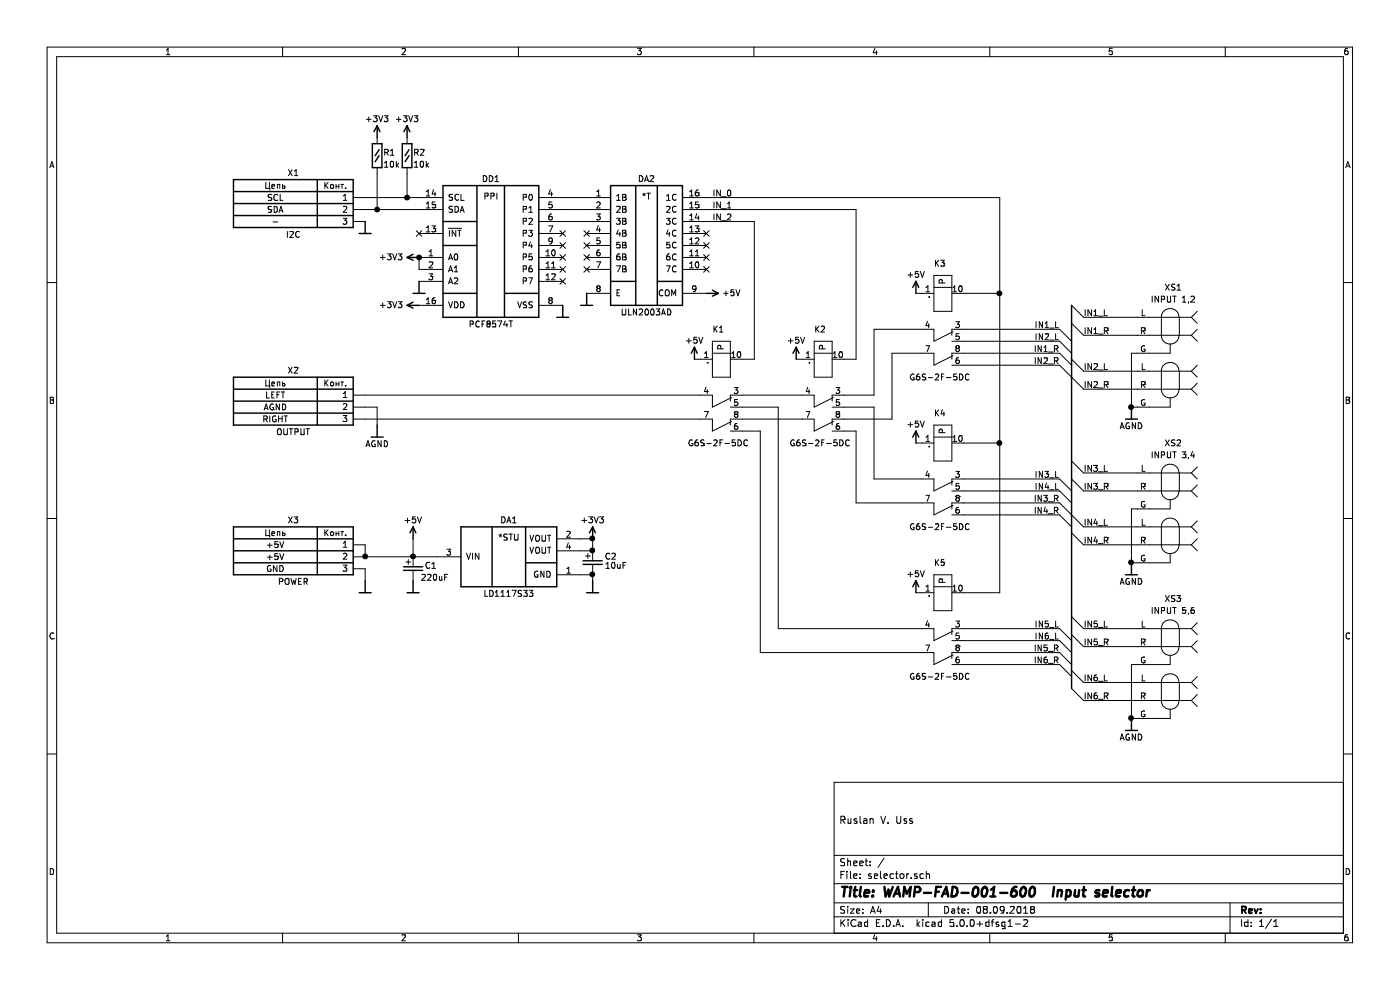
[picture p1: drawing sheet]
EESchema Schematic File Version 4
LIBS:selector-cache
EELAYER 26 0
EELAYER END
$Descr A4 11693 8268
encoding utf-8
Sheet 1 1
Title "WAMP-FAD-001-600  Input selector"
Date "08.09.2018"
Rev ""
Comp ""
Comment1 ""
Comment2 "Ruslan V. Uss"
Comment3 ""
Comment4 ""
$EndDescr
$Comp
L WAMP:ULN2003AD DA2
U 1 1
P 5400 1550
F 0 "DA2" H 5400 1580 50  0000 C BNN
F 1 "ULN2003AD" H 5400 520 50  0000 C TNN
F 2 "WAMP:SOIC127P600X175-16N" H 5400 1550 0   0001 C CNN
F 3 "http://www.ti.com/lit/ds/symlink/uln2003a.pdf" H 5400 1550 0   0001 C CNN
F 4 "*T" H 5400 1490 50  0000 C TNN "Function"
	1    5400 1550
	1    0    0    -1  
$EndComp
$Comp
L WAMP:PCF8574T DD1
U 1 1
P 4100 1550
F 0 "DD1" H 4100 1580 50  0000 C BNN
F 1 "PCF8574T" H 4100 420 50  0000 C TNN
F 2 "WAMP:SOIC127P940X245-16N" H 4100 1550 0   0001 C CNN
F 3 "" H 4100 1550 50  0001 C CNN
F 4 "PPI" H 4100 1490 50  0000 C TNN "Function"
	1    4100 1550
	1    0    0    -1  
$EndComp
Wire Wire Line
	8050 2750 8850 2750
Wire Wire Line
	8050 2850 8850 2850
Wire Wire Line
	8050 2950 8850 2950
Wire Wire Line
	8050 3050 8850 3050
Text Label 8850 2750 2    50   ~ 0
IN1_L
Text Label 8850 2850 2    50   ~ 0
IN2_L
Text Label 8850 2950 2    50   ~ 0
IN1_R
Text Label 8850 3050 2    50   ~ 0
IN2_R
Wire Wire Line
	8050 4000 8850 4000
Wire Wire Line
	8050 4100 8850 4100
Wire Wire Line
	8050 4200 8850 4200
Wire Wire Line
	8050 4300 8850 4300
Text Label 8850 4000 2    50   ~ 0
IN3_L
Text Label 8850 4100 2    50   ~ 0
IN4_L
Text Label 8850 4200 2    50   ~ 0
IN3_R
Text Label 8850 4300 2    50   ~ 0
IN4_R
Wire Wire Line
	8050 5250 8850 5250
Wire Wire Line
	8050 5350 8850 5350
Wire Wire Line
	8050 5450 8850 5450
Wire Wire Line
	8050 5550 8850 5550
Text Label 8850 5250 2    50   ~ 0
IN5_L
Text Label 8850 5350 2    50   ~ 0
IN6_L
Text Label 8850 5450 2    50   ~ 0
IN5_R
Text Label 8850 5550 2    50   ~ 0
IN6_R
Wire Wire Line
	8050 4950 8350 4950
Wire Wire Line
	8350 4950 8350 3700
Wire Wire Line
	8050 2450 8350 2450
Connection ~ 8350 2450
Wire Wire Line
	8050 3700 8350 3700
Connection ~ 8350 3700
Wire Wire Line
	8350 3700 8350 2450
Wire Wire Line
	7050 3500 7450 3500
Wire Wire Line
	7450 3500 7450 2950
Wire Wire Line
	7450 2950 7700 2950
Wire Wire Line
	7700 2750 7300 2750
Wire Wire Line
	7300 2750 7300 3300
Wire Wire Line
	7300 3300 7050 3300
Wire Wire Line
	7700 4000 7300 4000
Wire Wire Line
	7300 4000 7300 3400
Wire Wire Line
	7300 3400 7050 3400
Wire Wire Line
	7700 4200 7150 4200
Wire Wire Line
	7150 4200 7150 3600
Wire Wire Line
	7150 3600 7050 3600
Wire Wire Line
	6200 3300 6700 3300
Wire Wire Line
	7700 5450 6350 5450
Wire Wire Line
	6350 5450 6350 3600
Wire Wire Line
	6350 3600 6200 3600
Wire Wire Line
	7700 5250 6500 5250
Wire Wire Line
	6500 5250 6500 3400
Wire Wire Line
	6500 3400 6200 3400
$Comp
L WAMP:GND #PWR012
U 1 1
P 4900 2450
F 0 "#PWR012" H 4900 2480 50  0001 C BNN
F 1 "GND" H 4900 2320 50  0001 C TNN
F 2 "" H 4900 2450 0   0001 C CNN
F 3 "" H 4900 2450 50  0001 C CNN
	1    4900 2450
	1    0    0    -1  
$EndComp
$Comp
L WAMP:+5V #PWR016
U 1 1
P 5900 2450
F 0 "#PWR016" H 5900 2420 50  0001 C TNN
F 1 "+5V" V 5900 2580 50  0000 L CNN
F 2 "" H 5900 2450 0   0001 C CNN
F 3 "" H 5900 2450 50  0001 C CNN
	1    5900 2450
	0    1    -1   0   
$EndComp
Wire Wire Line
	8350 1650 5900 1650
Wire Wire Line
	8350 1650 8350 2450
Wire Wire Line
	7050 3000 7150 3000
Wire Wire Line
	7150 3000 7150 1750
Wire Wire Line
	7150 1750 5900 1750
Wire Wire Line
	6200 3000 6300 3000
Wire Wire Line
	6300 3000 6300 1850
Wire Wire Line
	6300 1850 5900 1850
Text Label 5950 1650 0    50   ~ 0
IN_0
Text Label 5950 1750 0    50   ~ 0
IN_1
Text Label 5950 1850 0    50   ~ 0
IN_2
$Comp
L WAMP:GND #PWR09
U 1 1
P 3500 2350
F 0 "#PWR09" H 3500 2380 50  0001 C BNN
F 1 "GND" H 3500 2220 50  0001 C TNN
F 2 "" H 3500 2350 0   0001 C CNN
F 3 "" H 3500 2350 50  0001 C CNN
	1    3500 2350
	1    0    0    -1  
$EndComp
$Comp
L WAMP:LD1117S33 DA1
U 1 1
P 4250 4400
AR Path="/5B97B110" Ref="DA1"  Part="1" 
AR Path="/5B966ADD/5B97B110" Ref="DA?"  Part="1" 
AR Path="/5B951846/5B97B110" Ref="DA?"  Part="1" 
F 0 "DA1" H 4250 4430 50  0000 C BNN
F 1 "LD1117S33" H 4250 3870 50  0000 C TNN
F 2 "WAMP:SOT230P700X180-4N" H 4250 4400 0   0001 C CNN
F 3 "http://www.st.com/resource/en/datasheet/ld1117.pdf" H 4250 4400 0   0001 C CNN
F 4 "*STU" H 4250 4340 50  0000 C TNN "Function"
	1    4250 4400
	1    0    0    -1  
$EndComp
$Comp
L WAMP:ELCAP-D6.5H13 C2
U 1 1
P 4950 4700
AR Path="/5B97B117" Ref="C2"  Part="1" 
AR Path="/5B966ADD/5B97B117" Ref="C?"  Part="1" 
AR Path="/5B951846/5B97B117" Ref="C?"  Part="1" 
F 0 "C2" V 4925 4600 50  0000 R BNN
F 1 "10uF" V 5000 4600 50  0000 R BNN
F 2 "WAMP:CAPPRD250W50D650H1300N" H 4950 4700 0   0001 C CNN
F 3 "" H 4950 4700 50  0001 C CNN
	1    4950 4700
	0    -1   1    0   
$EndComp
Wire Wire Line
	3450 4650 3650 4650
$Comp
L WAMP:+5V #PWR06
U 1 1
P 3450 4500
AR Path="/5B97B11F" Ref="#PWR06"  Part="1" 
AR Path="/5B966ADD/5B97B11F" Ref="#PWR?"  Part="1" 
AR Path="/5B951846/5B97B11F" Ref="#PWR?"  Part="1" 
F 0 "#PWR06" H 3450 4470 50  0001 C TNN
F 1 "+5V" H 3450 4630 50  0000 C BNN
F 2 "" H 3450 4500 0   0001 C CNN
F 3 "" H 3450 4500 50  0001 C CNN
	1    3450 4500
	1    0    0    -1  
$EndComp
$Comp
L WAMP:ELCAP-D10H27 C1
U 1 1
P 3450 4750
AR Path="/5B97B125" Ref="C1"  Part="1" 
AR Path="/5B966ADD/5B97B125" Ref="C?"  Part="1" 
AR Path="/5B951846/5B97B125" Ref="C?"  Part="1" 
F 0 "C1" V 3450 4550 50  0000 L BNN
F 1 "220uF" V 3550 4450 50  0000 L BNN
F 2 "WAMP:CAPPRD350W50D800H800N" H 3450 4750 10  0001 C CNN
F 3 "" H 3450 4750 50  0001 C CNN
	1    3450 4750
	0    -1   1    0   
$EndComp
Connection ~ 3450 4650
Wire Wire Line
	3450 4500 3450 4650
$Comp
L WAMP:GND #PWR07
U 1 1
P 3450 4850
AR Path="/5B97B12E" Ref="#PWR07"  Part="1" 
AR Path="/5B966ADD/5B97B12E" Ref="#PWR?"  Part="1" 
AR Path="/5B951846/5B97B12E" Ref="#PWR?"  Part="1" 
F 0 "#PWR07" H 3450 4880 50  0001 C BNN
F 1 "GND" H 3450 4720 50  0001 C TNN
F 2 "" H 3450 4850 0   0001 C CNN
F 3 "" H 3450 4850 50  0001 C CNN
	1    3450 4850
	1    0    0    -1  
$EndComp
$Comp
L WAMP:GND #PWR014
U 1 1
P 4950 4850
AR Path="/5B97B134" Ref="#PWR014"  Part="1" 
AR Path="/5B966ADD/5B97B134" Ref="#PWR?"  Part="1" 
AR Path="/5B951846/5B97B134" Ref="#PWR?"  Part="1" 
F 0 "#PWR014" H 4950 4880 50  0001 C BNN
F 1 "GND" H 4950 4720 50  0001 C TNN
F 2 "" H 4950 4850 0   0001 C CNN
F 3 "" H 4950 4850 50  0001 C CNN
	1    4950 4850
	1    0    0    -1  
$EndComp
Wire Wire Line
	4950 4850 4950 4800
$Comp
L WAMP:+3V3 #PWR013
U 1 1
P 4950 4500
AR Path="/5B97B13B" Ref="#PWR013"  Part="1" 
AR Path="/5B966ADD/5B97B13B" Ref="#PWR?"  Part="1" 
AR Path="/5B951846/5B97B13B" Ref="#PWR?"  Part="1" 
F 0 "#PWR013" H 4950 4470 50  0001 C TNN
F 1 "+3V3" H 4950 4630 50  0000 C BNN
F 2 "" H 4950 4500 0   0001 C CNN
F 3 "" H 4950 4500 50  0001 C CNN
	1    4950 4500
	1    0    0    -1  
$EndComp
Wire Wire Line
	4850 4500 4950 4500
Wire Wire Line
	4850 4600 4950 4600
Wire Wire Line
	4950 4500 4950 4600
Connection ~ 4950 4500
Connection ~ 4950 4600
Wire Wire Line
	4850 4800 4950 4800
Connection ~ 4950 4800
$Comp
L WAMP:GND #PWR011
U 1 1
P 4700 2550
AR Path="/5B982749" Ref="#PWR011"  Part="1" 
AR Path="/5B966ADD/5B982749" Ref="#PWR?"  Part="1" 
AR Path="/5B951846/5B982749" Ref="#PWR?"  Part="1" 
F 0 "#PWR011" H 4700 2580 50  0001 C BNN
F 1 "GND" H 4700 2420 50  0001 C TNN
F 2 "" H 4700 2550 0   0001 C CNN
F 3 "" H 4700 2550 50  0001 C CNN
	1    4700 2550
	1    0    0    -1  
$EndComp
$Comp
L WAMP:+3V3 #PWR010
U 1 1
P 3500 2550
AR Path="/5B9828F6" Ref="#PWR010"  Part="1" 
AR Path="/5B966ADD/5B9828F6" Ref="#PWR?"  Part="1" 
AR Path="/5B951846/5B9828F6" Ref="#PWR?"  Part="1" 
F 0 "#PWR010" H 3500 2520 50  0001 C TNN
F 1 "+3V3" V 3500 2680 50  0000 L CNN
F 2 "" H 3500 2550 0   0001 C CNN
F 3 "" H 3500 2550 50  0001 C CNN
	1    3500 2550
	0    -1   -1   0   
$EndComp
$Comp
L WAMP:+3V3 #PWR08
U 1 1
P 3500 2150
AR Path="/5B9878CC" Ref="#PWR08"  Part="1" 
AR Path="/5B966ADD/5B9878CC" Ref="#PWR?"  Part="1" 
AR Path="/5B951846/5B9878CC" Ref="#PWR?"  Part="1" 
F 0 "#PWR08" H 3500 2120 50  0001 C TNN
F 1 "+3V3" V 3500 2280 50  0000 L CNN
F 2 "" H 3500 2150 0   0001 C CNN
F 3 "" H 3500 2150 50  0001 C CNN
	1    3500 2150
	0    -1   -1   0   
$EndComp
Wire Wire Line
	3500 2250 3500 2150
Connection ~ 3500 2150
NoConn ~ 4700 2050
NoConn ~ 4700 2150
NoConn ~ 4700 2250
NoConn ~ 4700 2350
$Comp
L WAMP:+5V #PWR015
U 1 1
P 5800 3000
AR Path="/5B99C4DE" Ref="#PWR015"  Part="1" 
AR Path="/5B966ADD/5B99C4DE" Ref="#PWR?"  Part="1" 
AR Path="/5B951846/5B99C4DE" Ref="#PWR?"  Part="1" 
F 0 "#PWR015" H 5800 2970 50  0001 C TNN
F 1 "+5V" H 5800 3130 50  0000 C BNN
F 2 "" H 5800 3000 0   0001 C CNN
F 3 "" H 5800 3000 50  0001 C CNN
	1    5800 3000
	1    0    0    -1  
$EndComp
$Comp
L WAMP:+5V #PWR017
U 1 1
P 6650 3000
AR Path="/5B9A1C20" Ref="#PWR017"  Part="1" 
AR Path="/5B966ADD/5B9A1C20" Ref="#PWR?"  Part="1" 
AR Path="/5B951846/5B9A1C20" Ref="#PWR?"  Part="1" 
F 0 "#PWR017" H 6650 2970 50  0001 C TNN
F 1 "+5V" H 6650 3130 50  0000 C BNN
F 2 "" H 6650 3000 0   0001 C CNN
F 3 "" H 6650 3000 50  0001 C CNN
	1    6650 3000
	1    0    0    -1  
$EndComp
Wire Wire Line
	6650 3000 6700 3000
$Comp
L WAMP:+5V #PWR019
U 1 1
P 7650 3700
AR Path="/5B9A3BE0" Ref="#PWR019"  Part="1" 
AR Path="/5B966ADD/5B9A3BE0" Ref="#PWR?"  Part="1" 
AR Path="/5B951846/5B9A3BE0" Ref="#PWR?"  Part="1" 
F 0 "#PWR019" H 7650 3670 50  0001 C TNN
F 1 "+5V" H 7650 3830 50  0000 C BNN
F 2 "" H 7650 3700 0   0001 C CNN
F 3 "" H 7650 3700 50  0001 C CNN
	1    7650 3700
	1    0    0    -1  
$EndComp
Wire Wire Line
	7650 3700 7700 3700
$Comp
L WAMP:+5V #PWR018
U 1 1
P 7650 2450
AR Path="/5B9A784D" Ref="#PWR018"  Part="1" 
AR Path="/5B966ADD/5B9A784D" Ref="#PWR?"  Part="1" 
AR Path="/5B951846/5B9A784D" Ref="#PWR?"  Part="1" 
F 0 "#PWR018" H 7650 2420 50  0001 C TNN
F 1 "+5V" H 7650 2580 50  0000 C BNN
F 2 "" H 7650 2450 0   0001 C CNN
F 3 "" H 7650 2450 50  0001 C CNN
	1    7650 2450
	1    0    0    -1  
$EndComp
Wire Wire Line
	7650 2450 7700 2450
$Comp
L WAMP:+5V #PWR020
U 1 1
P 7650 4950
AR Path="/5B9A9A6B" Ref="#PWR020"  Part="1" 
AR Path="/5B966ADD/5B9A9A6B" Ref="#PWR?"  Part="1" 
AR Path="/5B951846/5B9A9A6B" Ref="#PWR?"  Part="1" 
F 0 "#PWR020" H 7650 4920 50  0001 C TNN
F 1 "+5V" H 7650 5080 50  0000 C BNN
F 2 "" H 7650 4950 0   0001 C CNN
F 3 "" H 7650 4950 50  0001 C CNN
	1    7650 4950
	1    0    0    -1  
$EndComp
Wire Wire Line
	7650 4950 7700 4950
Wire Wire Line
	5800 3000 5850 3000
NoConn ~ 4900 2050
NoConn ~ 4900 2150
NoConn ~ 4900 2250
NoConn ~ 5900 2050
NoConn ~ 5900 2150
NoConn ~ 5900 2250
NoConn ~ 3500 1950
$Comp
L WAMP:CONN_BL_03x01 X2
U 1 1
P 2450 3150
F 0 "X2" H 2450 3180 50  0000 C BNN
F 1 "OUTPUT" H 2450 2720 50  0000 C TNN
F 2 "WAMP:CON_CONN_BL_03X01" H 2450 3150 0   0001 C CNN
F 3 "" H 2450 3150 50  0001 C CNN
F 4 "LEFT" H 2300 3000 50  0000 C CNN "Net1"
F 5 "AGND" H 2300 2900 50  0000 C CNN "Net2"
F 6 "RIGHT" H 2300 2800 50  0000 C CNN "Net3"
	1    2450 3150
	1    0    0    -1  
$EndComp
$Comp
L WAMP:AGND #PWR04
U 1 1
P 3150 3550
F 0 "#PWR04" H 3150 3580 50  0001 C BNN
F 1 "AGND" H 3150 3420 50  0000 C TNN
F 2 "" H 3150 3550 0   0001 C CNN
F 3 "" H 3150 3550 50  0001 C CNN
	1    3150 3550
	1    0    0    -1  
$EndComp
Wire Wire Line
	3150 3550 3150 3400
Wire Wire Line
	3150 3400 3050 3400
Wire Wire Line
	3050 3300 5850 3300
$Comp
L WAMP:CONN_BL_03x01 X3
U 1 1
P 2450 4400
F 0 "X3" H 2450 4430 50  0000 C BNN
F 1 "POWER" H 2450 3970 50  0000 C TNN
F 2 "WAMP:CON_CONN_BL_03X01" H 2450 4400 0   0001 C CNN
F 3 "" H 2450 4400 50  0001 C CNN
F 4 "+5V" H 2300 4250 50  0000 C CNN "Net1"
F 5 "+5V" H 2300 4150 50  0000 C CNN "Net2"
F 6 "GND" H 2300 4050 50  0000 C CNN "Net3"
	1    2450 4400
	1    0    0    -1  
$EndComp
Wire Wire Line
	3050 4550 3050 4650
Wire Wire Line
	3050 4650 3450 4650
Connection ~ 3050 4650
$Comp
L WAMP:GND #PWR02
U 1 1
P 3050 4850
AR Path="/5B9EBC0E" Ref="#PWR02"  Part="1" 
AR Path="/5B966ADD/5B9EBC0E" Ref="#PWR?"  Part="1" 
AR Path="/5B951846/5B9EBC0E" Ref="#PWR?"  Part="1" 
F 0 "#PWR02" H 3050 4880 50  0001 C BNN
F 1 "GND" H 3050 4720 50  0001 C TNN
F 2 "" H 3050 4850 0   0001 C CNN
F 3 "" H 3050 4850 50  0001 C CNN
	1    3050 4850
	1    0    0    -1  
$EndComp
Wire Wire Line
	3050 4850 3050 4750
$Comp
L WAMP:CONN_BL_03x01 X1
U 1 1
P 2450 1500
F 0 "X1" H 2450 1530 50  0000 C BNN
F 1 "I2C" H 2450 1070 50  0000 C TNN
F 2 "WAMP:CON_CONN_BL_03X01" H 2450 1500 0   0001 C CNN
F 3 "" H 2450 1500 50  0001 C CNN
F 4 "SCL" H 2300 1350 50  0000 C CNN "Net1"
F 5 "SDA" H 2300 1250 50  0000 C CNN "Net2"
F 6 "-" H 2300 1150 50  0000 C CNN "Net3"
	1    2450 1500
	1    0    0    -1  
$EndComp
Wire Wire Line
	3050 1650 3400 1650
Wire Wire Line
	3500 1750 3150 1750
$Comp
L WAMP:GND #PWR01
U 1 1
P 3050 1850
AR Path="/5B9F1D22" Ref="#PWR01"  Part="1" 
AR Path="/5B966ADD/5B9F1D22" Ref="#PWR?"  Part="1" 
AR Path="/5B951846/5B9F1D22" Ref="#PWR?"  Part="1" 
F 0 "#PWR01" H 3050 1880 50  0001 C BNN
F 1 "GND" H 3050 1720 50  0001 C TNN
F 2 "" H 3050 1850 0   0001 C CNN
F 3 "" H 3050 1850 50  0001 C CNN
	1    3050 1850
	1    0    0    -1  
$EndComp
Wire Wire Line
	4700 1650 4900 1650
Wire Wire Line
	4700 1750 4900 1750
Wire Wire Line
	4700 1850 4900 1850
NoConn ~ 5900 1950
NoConn ~ 4700 1950
NoConn ~ 4900 1950
Wire Wire Line
	6200 3500 6700 3500
Wire Wire Line
	3050 3500 5850 3500
$Comp
L utils:RCA-407 XS1
U 1 1
P 9700 2500
F 0 "XS1" H 9800 2600 50  0000 C CNN
F 1 "INPUT 1,2" H 9800 2500 50  0000 C CNN
F 2 "utils:con-amphenol-RCA-4-117-01" H 9700 2500 50  0001 C CNN
F 3 "" H 9700 2500 50  0001 C CNN
	1    9700 2500
	1    0    0    -1  
$EndComp
Entry Wire Line
	8850 2750 8950 2850
Entry Wire Line
	8850 2850 8950 2950
Entry Wire Line
	8850 2950 8950 3050
Entry Wire Line
	8850 3050 8950 3150
Wire Wire Line
	9500 2650 9050 2650
Wire Wire Line
	9050 2800 9500 2800
Wire Wire Line
	9050 3100 9500 3100
Wire Wire Line
	9050 3250 9500 3250
Text Label 9050 2650 0    50   ~ 0
IN1_L
Text Label 9050 2800 0    50   ~ 0
IN1_R
Text Label 9050 3100 0    50   ~ 0
IN2_L
Text Label 9050 3250 0    50   ~ 0
IN2_R
$Comp
L WAMP:AGND #PWR021
U 1 1
P 9450 3400
F 0 "#PWR021" H 9450 3430 50  0001 C BNN
F 1 "AGND" H 9450 3270 50  0000 C TNN
F 2 "" H 9450 3400 0   0001 C CNN
F 3 "" H 9450 3400 50  0001 C CNN
	1    9450 3400
	1    0    0    -1  
$EndComp
$Comp
L utils:RCA-407 XS2
U 1 1
P 9700 3800
F 0 "XS2" H 9800 3900 50  0000 C CNN
F 1 "INPUT 3,4" H 9800 3800 50  0000 C CNN
F 2 "utils:con-amphenol-RCA-4-117-01" H 9700 3800 50  0001 C CNN
F 3 "" H 9700 3800 50  0001 C CNN
	1    9700 3800
	1    0    0    -1  
$EndComp
Wire Wire Line
	9500 3950 9050 3950
Wire Wire Line
	9050 4100 9500 4100
Wire Wire Line
	9050 4400 9500 4400
Wire Wire Line
	9050 4550 9500 4550
Text Label 9050 3950 0    50   ~ 0
IN3_L
Text Label 9050 4100 0    50   ~ 0
IN3_R
Text Label 9050 4400 0    50   ~ 0
IN4_L
Text Label 9050 4550 0    50   ~ 0
IN4_R
$Comp
L WAMP:AGND #PWR022
U 1 1
P 9450 4700
F 0 "#PWR022" H 9450 4730 50  0001 C BNN
F 1 "AGND" H 9450 4570 50  0000 C TNN
F 2 "" H 9450 4700 0   0001 C CNN
F 3 "" H 9450 4700 50  0001 C CNN
	1    9450 4700
	1    0    0    -1  
$EndComp
$Comp
L utils:RCA-407 XS3
U 1 1
P 9700 5100
F 0 "XS3" H 9800 5200 50  0000 C CNN
F 1 "INPUT 5,6" H 9800 5100 50  0000 C CNN
F 2 "utils:con-amphenol-RCA-4-117-01" H 9700 5100 50  0001 C CNN
F 3 "" H 9700 5100 50  0001 C CNN
	1    9700 5100
	1    0    0    -1  
$EndComp
Wire Wire Line
	9500 5250 9050 5250
Wire Wire Line
	9050 5400 9500 5400
Wire Wire Line
	9050 5700 9500 5700
Wire Wire Line
	9050 5850 9500 5850
Text Label 9050 5250 0    50   ~ 0
IN5_L
Text Label 9050 5400 0    50   ~ 0
IN5_R
Text Label 9050 5700 0    50   ~ 0
IN6_L
Text Label 9050 5850 0    50   ~ 0
IN6_R
$Comp
L WAMP:AGND #PWR023
U 1 1
P 9450 6000
F 0 "#PWR023" H 9450 6030 50  0001 C BNN
F 1 "AGND" H 9450 5870 50  0000 C TNN
F 2 "" H 9450 6000 0   0001 C CNN
F 3 "" H 9450 6000 50  0001 C CNN
	1    9450 6000
	1    0    0    -1  
$EndComp
Entry Wire Line
	8950 2550 9050 2650
Entry Wire Line
	8950 2700 9050 2800
Entry Wire Line
	8950 3000 9050 3100
Entry Wire Line
	8950 3150 9050 3250
Entry Wire Line
	8950 3850 9050 3950
Entry Wire Line
	8950 4000 9050 4100
Entry Wire Line
	8950 4300 9050 4400
Entry Wire Line
	8950 4450 9050 4550
Entry Wire Line
	8950 5150 9050 5250
Entry Wire Line
	8950 5300 9050 5400
Entry Wire Line
	8950 5600 9050 5700
Entry Wire Line
	8950 5750 9050 5850
Entry Wire Line
	8850 4000 8950 4100
Entry Wire Line
	8850 4100 8950 4200
Entry Wire Line
	8850 4200 8950 4300
Entry Wire Line
	8850 4300 8950 4400
Entry Wire Line
	8850 5250 8950 5350
Entry Wire Line
	8850 5350 8950 5450
Entry Wire Line
	8850 5450 8950 5550
Entry Wire Line
	8850 5550 8950 5650
$Comp
L utils:OMRON_G6S K1
U 1 1
P 6000 3350
F 0 "K1" V 5400 3350 50  0000 C CNN
F 1 "G6S-2F-5DC" V 6350 3350 50  0000 C CNN
F 2 "Relay_SMD:Relay_DPDT_Omron_G6S-2F" H 6050 3400 50  0001 C CNN
F 3 "" H 6050 3400 50  0001 C CNN
	1    6000 3350
	0    1    1    0   
$EndComp
$Comp
L utils:OMRON_G6S K2
U 1 1
P 6850 3350
F 0 "K2" V 6250 3350 50  0000 C CNN
F 1 "G6S-2F-5DC" V 7200 3350 50  0000 C CNN
F 2 "Relay_SMD:Relay_DPDT_Omron_G6S-2F" H 6900 3400 50  0001 C CNN
F 3 "" H 6900 3400 50  0001 C CNN
	1    6850 3350
	0    1    1    0   
$EndComp
$Comp
L utils:OMRON_G6S K3
U 1 1
P 7850 2800
F 0 "K3" V 7250 2800 50  0000 C CNN
F 1 "G6S-2F-5DC" V 8200 2800 50  0000 C CNN
F 2 "Relay_SMD:Relay_DPDT_Omron_G6S-2F" H 7900 2850 50  0001 C CNN
F 3 "" H 7900 2850 50  0001 C CNN
	1    7850 2800
	0    1    1    0   
$EndComp
$Comp
L utils:OMRON_G6S K4
U 1 1
P 7850 4050
F 0 "K4" V 7250 4050 50  0000 C CNN
F 1 "G6S-2F-5DC" V 8200 4050 50  0000 C CNN
F 2 "Relay_SMD:Relay_DPDT_Omron_G6S-2F" H 7900 4100 50  0001 C CNN
F 3 "" H 7900 4100 50  0001 C CNN
	1    7850 4050
	0    1    1    0   
$EndComp
$Comp
L utils:OMRON_G6S K5
U 1 1
P 7850 5300
F 0 "K5" V 7250 5300 50  0000 C CNN
F 1 "G6S-2F-5DC" V 8200 5300 50  0000 C CNN
F 2 "Relay_SMD:Relay_DPDT_Omron_G6S-2F" H 7900 5350 50  0001 C CNN
F 3 "" H 7900 5350 50  0001 C CNN
	1    7850 5300
	0    1    1    0   
$EndComp
Wire Wire Line
	9500 4250 9450 4250
Wire Wire Line
	9450 4250 9450 4700
Wire Wire Line
	9500 4700 9450 4700
Connection ~ 9450 4700
Wire Wire Line
	9500 2950 9450 2950
Wire Wire Line
	9450 2950 9450 3400
Wire Wire Line
	9500 3400 9450 3400
Connection ~ 9450 3400
Wire Wire Line
	9450 6000 9450 5550
Wire Wire Line
	9450 5550 9500 5550
Wire Wire Line
	9500 6000 9450 6000
Connection ~ 9450 6000
$Comp
L WAMP:R0805 R1
U 1 1
P 3150 1300
F 0 "R1" V 3150 1350 50  0000 L BNN
F 1 "10k" V 3250 1350 50  0000 L BNN
F 2 "WAMP:RESC2013X65N" H 3150 1300 0   0001 C CNN
F 3 "" H 3150 1300 50  0001 C CNN
	1    3150 1300
	0    1    1    0   
$EndComp
$Comp
L WAMP:+3V3 #PWR03
U 1 1
P 3150 1150
AR Path="/5B95CA6A" Ref="#PWR03"  Part="1" 
AR Path="/5B966ADD/5B95CA6A" Ref="#PWR?"  Part="1" 
AR Path="/5B951846/5B95CA6A" Ref="#PWR?"  Part="1" 
F 0 "#PWR03" H 3150 1120 50  0001 C TNN
F 1 "+3V3" H 3150 1280 50  0000 C BNN
F 2 "" H 3150 1150 0   0001 C CNN
F 3 "" H 3150 1150 50  0001 C CNN
	1    3150 1150
	1    0    0    -1  
$EndComp
$Comp
L WAMP:R0805 R2
U 1 1
P 3400 1300
F 0 "R2" V 3400 1350 50  0000 L BNN
F 1 "10k" V 3500 1350 50  0000 L BNN
F 2 "WAMP:RESC2013X65N" H 3400 1300 0   0001 C CNN
F 3 "" H 3400 1300 50  0001 C CNN
	1    3400 1300
	0    1    1    0   
$EndComp
$Comp
L WAMP:+3V3 #PWR05
U 1 1
P 3400 1150
AR Path="/5B962B27" Ref="#PWR05"  Part="1" 
AR Path="/5B966ADD/5B962B27" Ref="#PWR?"  Part="1" 
AR Path="/5B951846/5B962B27" Ref="#PWR?"  Part="1" 
F 0 "#PWR05" H 3400 1120 50  0001 C TNN
F 1 "+3V3" H 3400 1280 50  0000 C BNN
F 2 "" H 3400 1150 0   0001 C CNN
F 3 "" H 3400 1150 50  0001 C CNN
	1    3400 1150
	1    0    0    -1  
$EndComp
Wire Wire Line
	3400 1450 3400 1650
Connection ~ 3400 1650
Wire Wire Line
	3400 1650 3500 1650
Wire Wire Line
	3150 1450 3150 1750
Connection ~ 3150 1750
Wire Wire Line
	3150 1750 3050 1750
Wire Bus Line
	8950 2550 8950 5750
$EndSCHEMATC
